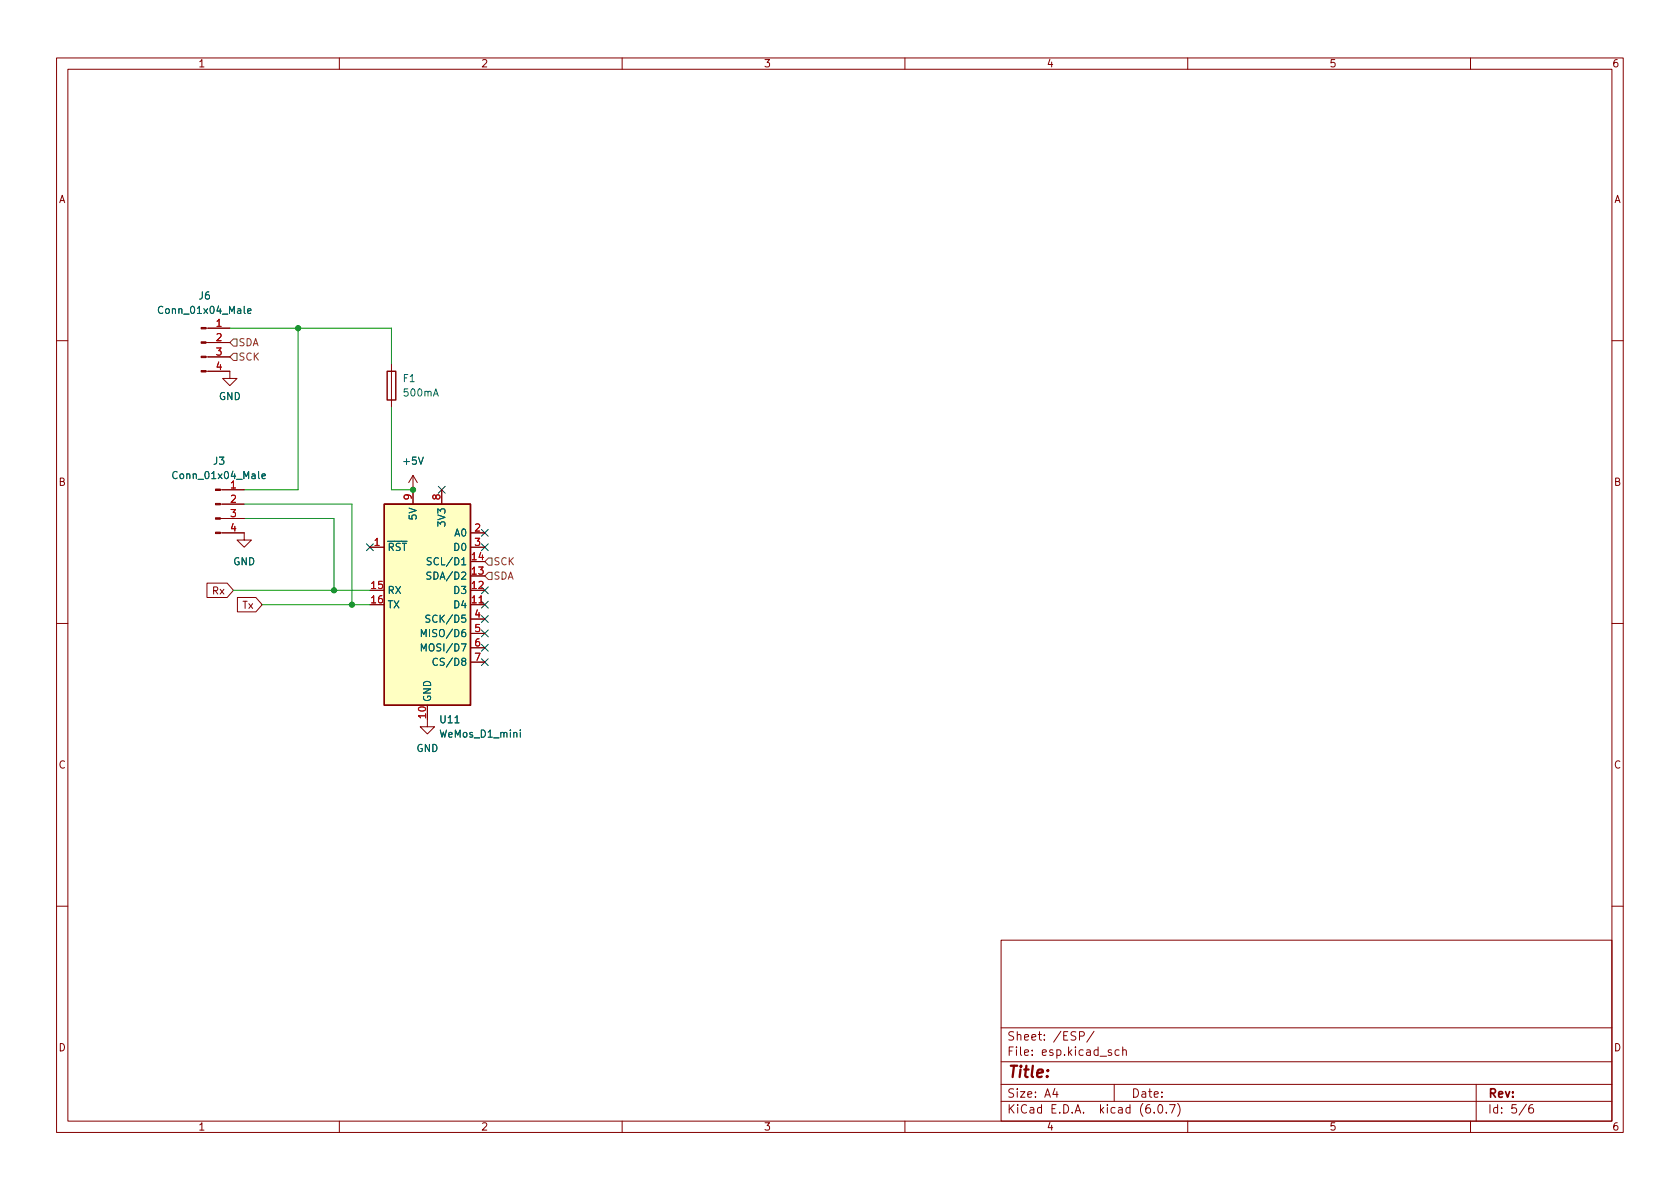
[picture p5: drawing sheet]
<svg xmlns="http://www.w3.org/2000/svg" width="297mm" height="210mm" viewBox="0 0 297 210" stroke-linecap="round" stroke-linejoin="round" font-family="sans-serif">
<g fill="none" stroke="#840000" stroke-width=".18">
<path d="M10 10.2h277v190.1h-277zM12 12.2h273v186.1h-273zM60 10.2v2M110 10.2v2M160 10.2v2M210 10.2v2M260 10.2v2M36.4 58h4.2M10 60.2h2M36.4 65.7h4.2v1.2h1.3l-1.3 1.3-1.2-1.3h1.2M36.4 63.1h4.2M36.4 60.6h4.2"/>
<path d="M69.2 64.4v7.6M285 60.2h2M39 94.2h4.2v1.3h1.2l-1.2 1.3-1.3-1.3h1.3M39 91.7h4.2M39 89.1h4.2M39 86.6h4.2M65.4 96.8h2.5M73 84.1l-.7 1.2M73 84.1v5M73 84.1l.8 1.2M78.1 86.6v2.5M83.2 96.8h2.5"/>
<path d="M83.2 94.2h2.5M10 110.2h2M36.6 103.1h3.6l1.1 1.3-1.1 1.3h-3.6zM42 105.7h3.2l1.2 1.2-1.2 1.3h-3.2zM83.2 106.9h2.5M83.2 109.5h2.5M83.2 112h2.5M83.2 114.5h2.5M83.2 117.1h2.5M285 110.2h2M75.6 127.2v1.3h1.2l-1.2 1.3-1.3-1.3h1.3M10 160.2h2"/>
<path d="M177 166.3h108v32h-108zM285 160.2h2M60 198.3v2M110 198.3v2M160 198.3v2M177 194.8h108M177 191.8h108M177 187.8h108M177 181.8h108M186.5 192.5l-.4 1h1M186.9 193v1M190.9 183.2l.7-.1 .1-.2-.1-.3-.2-.2h-.5v1.5"/>
<path d="M193.4 182.4l-1.3 1.9M196.5 185.7l-.4-.1-.2 .2 .1 .3 .5 .1v.4h-.6M197 191.8v3M197.9 185.7l-.5-.1-.3 .3v.4l.2 .3h.6M198.5 185.8l.2-.2 .4 .1v.9M198.5 185.1v1.5M204.1 196.7v.1M204.9 195.4l.2-.1a.81 .81 0 0 1 .6 .7 .81 .81 0 0 1-.3 .8h-.2a.81 .81 0 0 1-.6-.6 .81 .81 0 0 1 .3-.8zM206.2 196.7v.1M206.8 195.3h1l-.7 1.5M208.2 195.1a1.72 1.72 0 0 1 0 2.3M210 198.3v2"/>
<path d="M260 198.3v2M261 191.8v6.5M269.9 195.3l-1.3 1.9M271 195.3a.6 .6 0 0 0-.7 .7v.5l.1 .3h.5l.2-.1 .1-.5-.2-.2-.4-.1-.3 .3"/>
</g>
<path d="M68.5 65.7h1.5v5h-1.5zM67.9 89.1h15.3v35.6h-15.3z" fill="none" stroke="#840000" stroke-width=".25"/>
<path d="M67.9 89.1h15.3v35.6h-15.3z" fill="#ffffc2" stroke="#ffffc2" stroke-width=".18"/>
<path d="M43.8 55l.6-.1-.1-.3h-.3l-.2 .2v.6h.5M46.3 84.2l.6-.1v-.2l-.4-.1-.2 .2 .1 .6h.5M76.3 98.7l-.5-.1-.2 .1v.4l.5 .2 .2 .3-.3 .3-.5-.1M74.5 112.6v-1.3l.4 .9 .4-.9v1.3M74.5 115.1v-1.2l.4 .9 .4-.9v1.2M76 108.8h-.5l-.2 .1v.4l.6 .2 .1 .3-.2 .2h-.5M76.2 101.2h-.5l-.2 .1v.3l.6 .3 .1 .3-.3 .2h-.4M77.3 116.5a.6 .6 0 0 0-.8 .4 .6 .6 0 0 0 .6 .8l.2-.2M92 129.1v.1M92 129.5v.9" fill="none" stroke="#006464" stroke-width=".18"/>
<g fill="#840000" stroke="#840000" stroke-width=".18">
<path d="M35.6 65.5h.8v.3h-.8z"/>
<path d="M35.6 63h.8v.2h-.8z"/>
<path d="M35.6 60.4h.8v.3h-.8z"/>
<path d="M35.6 57.9h.8v.3h-.8z"/>
<path d="M38.1 94.1h.9v.3h-.9z"/>
<path d="M38.1 91.6h.9v.2h-.9z"/>
<path d="M38.1 89h.9v.3h-.9z"/>
<path d="M38.1 86.5h.9v.2h-.9z"/>
</g>
<path d="M41.3 59.9h.6v1.3h-.6l-.7-.6zM41.3 62.5h.6v1.2h-.6l-.7-.6zM86.4 98.7h.6v1.2h-.6l-.7-.6zM86.4 101.2h.6v1.3h-.6l-.7-.7z" fill="none" stroke="#725600" stroke-width=".18"/>
<path d="M40.6 58h28.6v6.4M52.7 58v28.6h-9.5M69.2 72v14.6h3.8M43.2 89.1h19v17.8M43.2 91.7h15.9v12.7M41.3 104.4h24.1M46.4 106.9h19" fill="none" stroke="#009600" stroke-width=".18"/>
<g fill="none" stroke="#000084" stroke-width=".18">
<path d="M64.8 96.2l1.2 1.2M66 96.2l-1.2 1.2M77.5 86l1.2 1.2M78.7 86l-1.2 1.2M85.1 96.2l1.2 1.2M85.1 93.6l1.2 1.2M86.3 96.2l-1.2 1.2M86.3 93.6l-1.2 1.2M85.1 106.3l1.2 1.2M85.1 108.9l1.2 1.2M85.1 103.8l1.2 1.2M85.1 111.4l1.2 1.2"/>
<path d="M85.1 116.5l1.2 1.2M85.1 113.9l1.2 1.3M86.3 106.3l-1.2 1.2M86.3 108.9l-1.2 1.2M86.3 103.8l-1.2 1.2M86.3 111.4l-1.2 1.2M86.3 116.5l-1.2 1.2M86.3 113.9l-1.2 1.3"/>
</g>
<g fill="#009600" stroke="#009600" stroke-width=".18">
<circle cx="73" cy="86.6" r=".46"/>
<circle cx="59.1" cy="104.4" r=".46"/>
<circle cx="62.2" cy="106.9" r=".46"/>
<circle cx="52.7" cy="58" r=".46"/>
</g>
<text font-size="2.8" fill="#840000" x="178" y="190.6">Title:</text>
<g font-size="2.1" fill="#840000">
<text x="178" y="184">Sheet: /ESP/</text>
<text x="178" y="186.7">File: esp.kicad_sch</text>
<text x="178" y="196.9">KiCad E.D.A. kicad (6.0.7)</text>
<text x="178" y="194.1">Size: A4</text>
<text x="200" y="194.1">Date:</text>
<text x="263" y="194.1">Rev:</text>
<text x="263" y="196.9">Id: 5/6</text>
</g>
<g font-size="1.8" fill="#840000">
<text x="35" y="11.9">1</text>
<text x="85" y="11.9">2</text>
<text x="135" y="11.9">3</text>
<text x="185" y="11.9">4</text>
<text x="235" y="11.9">5</text>
<text x="285" y="11.9">6</text>
<text x="10.3" y="35.9">A</text>
<text x="285.3" y="35.9">A</text>
<text x="10.3" y="85.9">B</text>
<text x="285.3" y="85.9">B</text>
<text x="37.6" y="105.1">Rx</text>
<text x="42.9" y="107.7">Tx</text>
<text x="10.3" y="135.9">C</text>
<text x="285.3" y="135.9">C</text>
<text x="10.3" y="185.9">D</text>
<text x="285.3" y="185.9">D</text>
<text x="35" y="199.9">1</text>
<text x="85" y="199.9">2</text>
<text x="135" y="199.9">3</text>
<text x="185" y="199.9">4</text>
<text x="235" y="199.9">5</text>
<text x="285" y="199.9">6</text>
</g>
<g font-size="1.8" fill="#006464">
<text x="35.2" y="53">J6</text>
<text x="28.5" y="55.5">Conn_01x04_Male</text>
<text x="38.7" y="70.7">GND</text>
<text x="71.3" y="67.6">F1</text>
<text x="71.5" y="70.1">500mA</text>
<text x="37.8" y="82.2">J3</text>
<text x="71.4" y="82.2">+5V</text>
<text x="31.1" y="84.7">Conn_01x04_Male</text>
<text x="73.7" y="91.8" transform="rotate(-90 73.7 91.8)">5V</text>
<text x="78.7" y="92.8" transform="rotate(-90 78.7 92.8)">3V3</text>
<text x="80.4" y="94.9">A0</text>
<text x="41.2" y="99.9">GND</text>
<text x="68.5" y="97.4">~{RST}</text>
<text x="76.4" y="99.9">SCL/D1</text>
<text x="80.4" y="97.4">D0</text>
<text x="68.5" y="105">RX</text>
<text x="68.5" y="107.6">TX</text>
<text x="76.2" y="102.5">SDA/D2</text>
<text x="80.4" y="107.6">D4</text>
<text x="80.4" y="105">D3</text>
<text x="75.4" y="112.6">MISO/D6</text>
<text x="76.2" y="110.1">SCK/D5</text>
<text x="75.4" y="115.2">MOSI/D7</text>
<text x="77.5" y="117.7">CS/D8</text>
<text x="76.2" y="124.2" transform="rotate(-90 76.2 124.2)">GND</text>
<text x="77.9" y="127.9">U11</text>
<text x="78" y="130.4">WeMos_D1_mini</text>
<text x="73.6" y="133">GND</text>
</g>
<g font-size="1.8" fill="#a90000">
<text x="38.2" y="57.8">1</text>
<text x="38.2" y="60.3">2</text>
<text x="38.2" y="62.9">3</text>
<text x="38.2" y="65.4">4</text>
<text x="40.8" y="86.4">1</text>
<text x="40.8" y="88.9">2</text>
<text x="72.8" y="88.4" transform="rotate(-90 72.8 88.4)">9</text>
<text x="77.9" y="88.4" transform="rotate(-90 77.9 88.4)">8</text>
<text x="40.8" y="91.4">3</text>
<text x="40.8" y="94">4</text>
<text x="84" y="94">2</text>
<text x="66.2" y="96.5">1</text>
<text x="83.5" y="101.6">13</text>
<text x="83.5" y="99.1">14</text>
<text x="84" y="96.5">3</text>
<text x="65.7" y="104.1">15</text>
<text x="65.7" y="106.7">16</text>
<text x="83.5" y="106.7">11</text>
<text x="83.5" y="104.1">12</text>
<text x="84" y="109.2">4</text>
<text x="84" y="111.8">5</text>
<text x="84" y="114.3">6</text>
<text x="84" y="116.8">7</text>
<text x="75.3" y="127" transform="rotate(-90 75.3 127)">10</text>
</g>
<g font-size="1.8" fill="#725600">
<text x="42.1" y="61.2">SDA</text>
<text x="42.1" y="63.7">SCK</text>
<text x="87.2" y="99.9">SCK</text>
<text x="87.2" y="102.5">SDA</text>
</g>
</svg>
